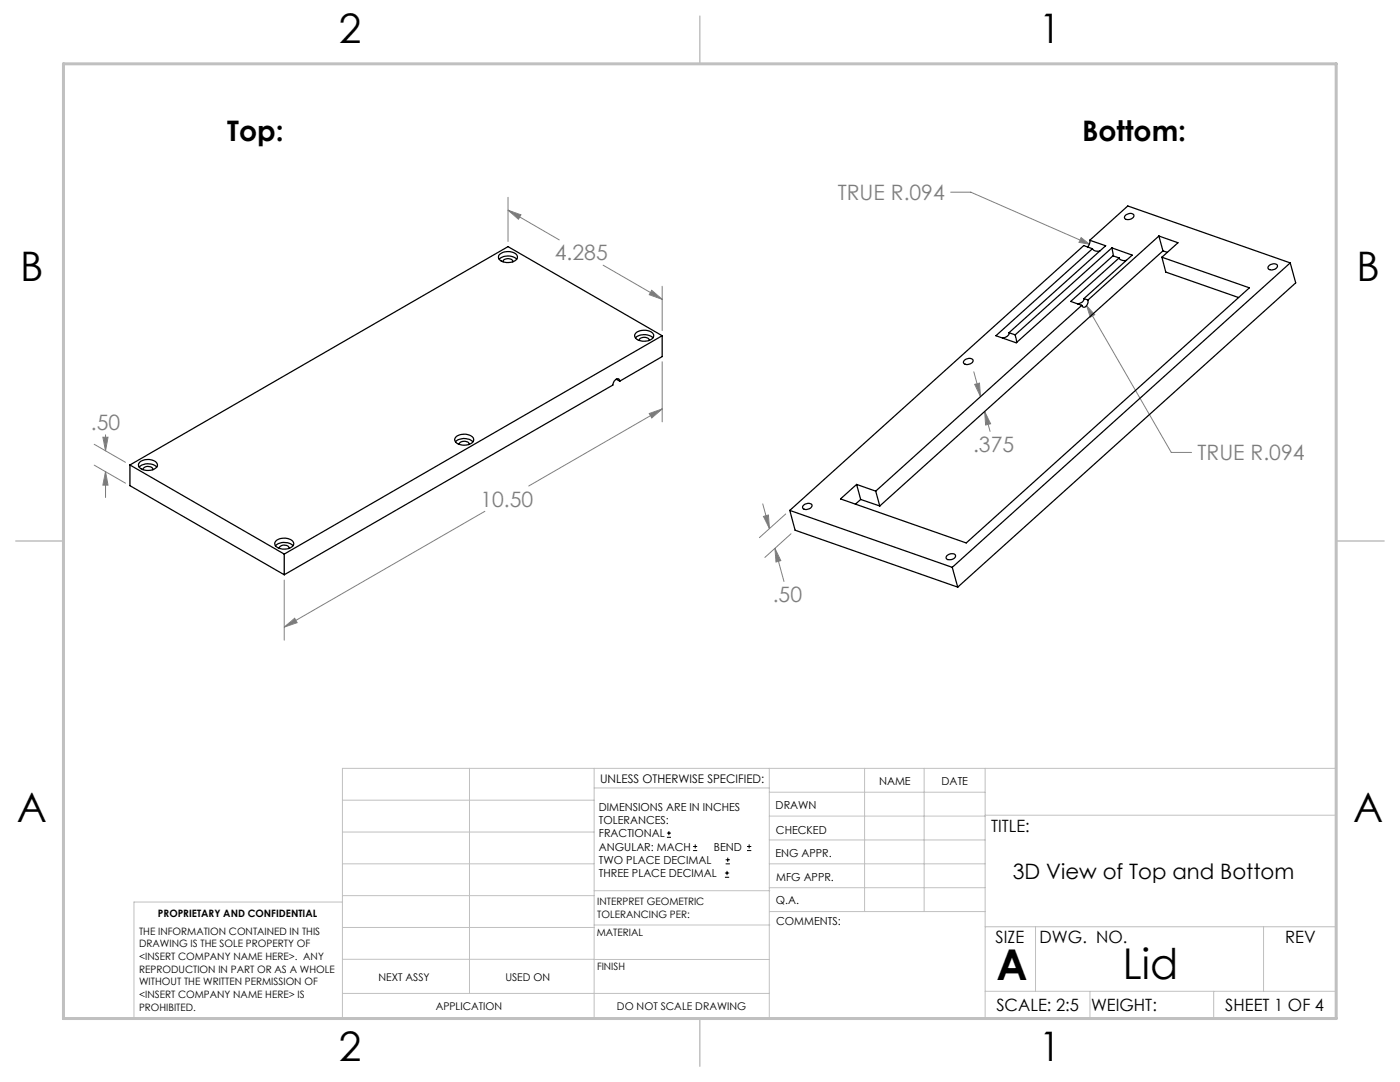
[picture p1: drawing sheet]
<svg xmlns="http://www.w3.org/2000/svg" width="279mm" height="216mm" viewBox="0 0 279 216" stroke-linecap="round" stroke-linejoin="round" font-family="sans-serif">
<g fill="none" stroke="#000" stroke-width=".2">
<path d="M133.1 167.1h.8M133.1 166.2h.8M133.5 165.8v.9M138.3 169.7h.8M138.3 168.9h.8M138.7 168.5v.8M144.7 175h.8M144.7 174.2h.8M144.8 172.4h.9M144.8 171.6h.9M145.1 173.8v.8M145.2 171.1v.9"/>
<path d="M149.1 169.7h.8M149.1 168.9h.8M149.5 168.5v.8"/>
</g>
<g fill="none" stroke="#808080" stroke-width=".2">
<path d="M101.4 39.4v8.8M189.7 38.3h4l23.7 10.4M101.4 41.9l10.2 6M101.4 41.9l2.6 1-.5 .8zM120.4 52.9l11.8 6.8M130.1 57.9l2.1 1.8-2.6-.9zM132.2 57.1v8.9M215.8 47.4l1.6 1.3-2.1-.3zM132.2 72.2v12M194.3 74.2l1.4 4.9M194.5 76.7l1-.3 .2 2.7zM216.9 61l1.6 1.8-.9 .5z"/>
<path d="M216.9 61l16.9 29.3h4M18.8 88.7l6.2 3.6M18.8 92.8l6.2 3.6M20.5 87.2h1.1l-.5 2.8zM21.1 86.7v3.3M21.1 94.1v5.2M21.1 94.1l.5 2.7h-1.1zM129.6 82.5l2.6-.9-2.1 1.8zM132.2 81.6l-26.7 15.4M196.5 82.1l1.2 2.5-1 .2zM196.5 82.1l1.1 4M56.7 115.7v12"/>
<path d="M96.8 102l-40.1 23.1M152.2 100.5l1.4 5M152.4 103l1-.2 .2 2.7zM154.7 109.4l1.8 6.6M154.7 109.4l1.1 2.5-.9 .2zM156.8 102.6l-5.2 4.7M157.9 106.5l-5.3 4.7M56.7 125.1l2.1-1.7 .5 .8z"/>
</g>
<g fill="none" stroke="#c0c0c0" stroke-width=".2">
<path d="M68.3 159.7h50.3M93.7 153.3v44.9M118.6 153.3v49.9M118.6 157.2h34.9M153.5 153.3v49.9M153.5 158.1h43.1M172.5 153.3v28.6M184.4 153.3v28.6M196.6 153.3v49.9M68.3 180h-41.6v23.2h240v-49.9h-198.4v49.9M68.3 178.7h50.3M68.3 172.4h50.3"/>
<path d="M68.3 166h50.3M118.6 177.7h35M153.5 167.6h43.1M153.5 162.8h43.1M153.5 172.4h43.1M153.5 177.1h43.1M196.6 162.7h70.1M68.3 198.2h85.2M68.3 191.4l85.2 .1M68.3 185.1h50.3M118.6 184.6h35M153.6 181.9h43"/>
<path d="M196.6 197.8h70.1M196.6 184.9h70.1M206.7 184.9v12.9M217.5 197.8v5.4M242.2 197.8v5.4M252.2 184.9v12.9"/>
</g>
<path d="M139.7 3.2v9.5M3.1 107.9h9.6M266.7 107.9h9.5M139.7 203.2v9.6" fill="none" stroke="#c0c0c0" stroke-width=".3"/>
<path d="M12.7 12.7h254v190.5h-254z" fill="none" stroke="#c0c0c0" stroke-width=".6"/>
<path d="M20.5 87.2h1.1l-.5 2.8zM21.1 94.1l.5 2.7h-1.1zM56.7 125.1l2.1-1.7 .5 .8zM129.6 82.5l2.6-.9-2.1 1.8zM130.1 57.9l2.1 1.8-2.6-.9zM101.4 41.9l2.6 1-.5 .8zM194.5 76.7l1-.3 .2 2.7zM196.5 82.1l1.2 2.5-1 .2zM154.7 109.4l1.1 2.5-.9 .2zM152.4 103l1-.2 .2 2.7zM216.9 61l.7 2.3 .9-.5zM215.8 47.4l-.5 1 2.1 .3z" fill="#808080"/>
<g fill="none" stroke="#000" stroke-width=".25">
<path d="M99.6 51.7a2.71 2.71 0 0 1 3.5 0M99.7 50.8a2.48 2.48 0 0 1 3.6 .3 1.47 1.47 0 0 1-1.8 1.3 1.62 1.62 0 0 1-2-1.1zM100.4 52.2a1.05 1.05 0 0 1 1.7-.4l.2 .2v.2M216.3 59.6a1.23 1.23 0 0 1-1.2 1M216.3 59.6l.8 .3M217.1 59.9a1.1 1.1 0 0 1-1 1.4l-.2-.4M217.5 47.9v.6l-.5 .8M217.5 47.9l3.2 1.1-19.3 17.4M217.5 47.9l7.6-6.8 32.4 11.4M218 49.6a1.31 1.31 0 0 0 1.5 .5M218 49.6l-1.7-.6-58.7 52.8M218 49.6l-19.2 17.4 4 1.4 19.3-17.4 1.2 .5"/>
<path d="M221.9 49.5l.3 1.6M221.9 49.5l4.1 1.4-9.7 8.7M221.9 49.5l-19.3 17.3M223.3 51.5a1.16 1.16 0 0 0 1.5 .4M223.3 51.5l-9.6 8.6 2.2 .8M224.7 42.9a.98 .98 0 0 1 1.6 .1 1.17 1.17 0 0 1-1.9 .5v-.3zM231.3 47.1l3.8 1.3-3.2 2.9M231.3 47.1l-14.2 12.8M231.3 47.1l.8 3M231.9 51.3l17.4 6.1-56.5 50.9-25.1-8.7 3.3-2.9M231.9 51.3l.8 3 14.5 5.1M232.1 50.1l-56.5 50.9"/>
<path d="M232.1 50.1l.8 .2M253.2 53.1a1.21 1.21 0 0 1 1.7-.2 1.08 1.08 0 0 1-.7 .9 1.08 1.08 0 0 1-1.1-.2zM257.5 52.5l1.1 3.9-67.5 60.8M257.5 52.5l-67.5 60.7M123 75.7l.7 .4M123.7 76.1a.46 .46 0 0 0-.3-.6 .46 .46 0 0 0-.6 .3l-.4 .5-.1 .5-65.6 37.9M126.8 67.4a2.71 2.71 0 0 1 3.5 0M126.9 66.5a2.48 2.48 0 0 1 3.6 .3 1.47 1.47 0 0 1-1.8 1.3 1.67 1.67 0 0 1-2.1-1.2zM127.6 67.9a1.05 1.05 0 0 1 1.7-.4l.2 .2v.2M132.2 67l-30.8-17.8-75.5 43.6M132.2 67l-75.5 43.6M132.2 67v4.2l-8.5 4.9"/>
<path d="M192.4 72a1.11 1.11 0 0 1 1.8 0 1.25 1.25 0 0 1-1.9 .5zM201.4 66.4a1.18 1.18 0 0 1-1.3 1.1M201.4 66.4l1.2 .4M202.6 66.8l.3 1.5M215.9 60.9l-41.1 37.1M25.9 92.8l30.8 17.8M25.9 92.8v4.1l30.8 17.8M27.8 93.2a2.65 2.65 0 0 1 3.5 0M27.8 92.3a2.45 2.45 0 0 1 3.6 .3 1.46 1.46 0 0 1-1.8 1.3 1.67 1.67 0 0 1-2-1.2zM28.5 93.7a1.06 1.06 0 0 1 1-.6 1.06 1.06 0 0 1 1 .6M90.9 88.2a2.6 2.6 0 0 1 3.5 0M90.9 87.2a2.44 2.44 0 0 1 3.6 .4 1.41 1.41 0 0 1-1.8 1.2 1.67 1.67 0 0 1-2-1.1z"/>
<path d="M91.7 88.7a1.1 1.1 0 0 1 .9-.6 1.1 1.1 0 0 1 1 .6M171 96.7l3.8 1.3M171 96.7l.8 3M171.8 99.7l-1.1 .9M171.8 99.7l3.8 1.3M174.8 98l.8 3M55 108.9a2.61 2.61 0 0 1 3.5 0M55 108a2.45 2.45 0 0 1 3.6 .3 1.46 1.46 0 0 1-1.8 1.3 1.67 1.67 0 0 1-2-1.2zM55.7 109.4a1.04 1.04 0 0 1 1-.6 1.04 1.04 0 0 1 1 .6M56.7 110.6v4.1M157.6 101.8l1.1 4 32.4 11.4M157.6 101.8l32.4 11.4"/>
<path d="M160.3 100.9a1.21 1.21 0 0 1 1.7-.2 1.1 1.1 0 0 1-.7 .9 1.1 1.1 0 0 1-1.1-.2zM188.9 110.9a1.25 1.25 0 0 1 1.8-.1 1.04 1.04 0 0 1-.8 .9 1.04 1.04 0 0 1-1.1-.4zM190 113.2l1.1 4"/>
</g>
<g font-size="8.5">
<text x="198.9" y="195.5">A</text>
<text x="224.1" y="195.4">Lid</text>
</g>
<g font-size="8.1">
<text x="67.6" y="8.5">2</text>
<text x="207.3" y="8.5">1</text>
<text x="4" y="56.2">B</text>
<text x="270.7" y="56.2">B</text>
<text x="3.3" y="164.1">A</text>
<text x="270" y="164.1">A</text>
<text x="67.6" y="211.7">2</text>
<text x="207.3" y="211.7">1</text>
</g>
<g font-size="5.6">
<text x="45.4" y="28.2">Top:</text>
<text x="216" y="28.2">Bottom:</text>
</g>
<g font-size="4.2" fill="#808080">
<text x="167.2" y="39.9">TRUE R.094</text>
<text x="110.7" y="52">4.285</text>
<text x="18.1" y="85.8">.50</text>
<text x="194.2" y="90.2">.375</text>
<text x="239" y="91.8">TRUE R.094</text>
<text x="95.9" y="101.1">10.50</text>
<text x="154.2" y="120.1">.50</text>
</g>
<text font-size="4.2" x="202.1" y="175.3">3D View of Top and Bottom</text>
<g font-size="3.4">
<text x="197.8" y="166">TITLE:</text>
<text x="198.7" y="188.1">SIZE</text>
<text x="207.5" y="188.1">DWG. NO.</text>
<text x="256.5" y="188.2">REV</text>
<text x="198.8" y="201.7">SCALE: 2:5</text>
<text x="217.7" y="201.8">WEIGHT:</text>
<text x="244.5" y="201.7">SHEET 1 OF 4</text>
</g>
<text font-size="2.4" x="119.8" y="156.2">UNLESS OTHERWISE SPECIFIED:</text>
<g font-size="2.2">
<text x="119.5" y="161.8">DIMENSIONS ARE IN INCHES</text>
<text x="154.8" y="161.4">DRAWN</text>
<text x="175.4" y="156.6">NAME</text>
<text x="187.9" y="156.7">DATE</text>
<text x="119.5" y="164.4">TOLERANCES:</text>
<text x="119.5" y="167.1">FRACTIONAL</text>
<text x="154.9" y="166.3">CHECKED</text>
<text x="119.5" y="169.7">ANGULAR: MACH</text>
<text x="119.5" y="172.4">TWO PLACE DECIMAL</text>
<text x="142.5" y="169.7">BEND</text>
<text x="154.8" y="171">ENG APPR.</text>
<text x="119.5" y="175">THREE PLACE DECIMAL</text>
<text x="154.9" y="175.7">MFG APPR.</text>
<text x="154.9" y="180.4">Q.A.</text>
<text x="154.9" y="184.6">COMMENTS:</text>
</g>
<g font-size="2.1">
<text x="75.5" y="195.7">NEXT ASSY</text>
<text x="100.9" y="195.7">USED ON</text>
<text x="86.9" y="201.5">APPLICATION</text>
<text x="123.1" y="201.6">DO NOT SCALE DRAWING</text>
</g>
<g font-size="2">
<text x="31.5" y="182.9">PROPRIETARY AND CONFIDENTIAL</text>
<text x="119.2" y="180.6">INTERPRET GEOMETRIC</text>
<text x="119.2" y="183.1">TOLERANCING PER:</text>
<text x="27.8" y="186.5">THE INFORMATION CONTAINED IN THIS</text>
<text x="27.8" y="189">DRAWING IS THE SOLE PROPERTY OF</text>
<text x="27.8" y="191.6">&lt;INSERT COMPANY NAME HERE&gt;. ANY</text>
<text x="119.1" y="186.7">MATERIAL</text>
<text x="27.8" y="194.1">REPRODUCTION IN PART OR AS A WHOLE</text>
<text x="27.8" y="196.6">WITHOUT THE WRITTEN PERMISSION OF</text>
<text x="119.1" y="193.5">FINISH</text>
<text x="27.8" y="199.1">&lt;INSERT COMPANY NAME HERE&gt; IS</text>
<text x="27.8" y="201.7">PROHIBITED.</text>
</g>
</svg>
